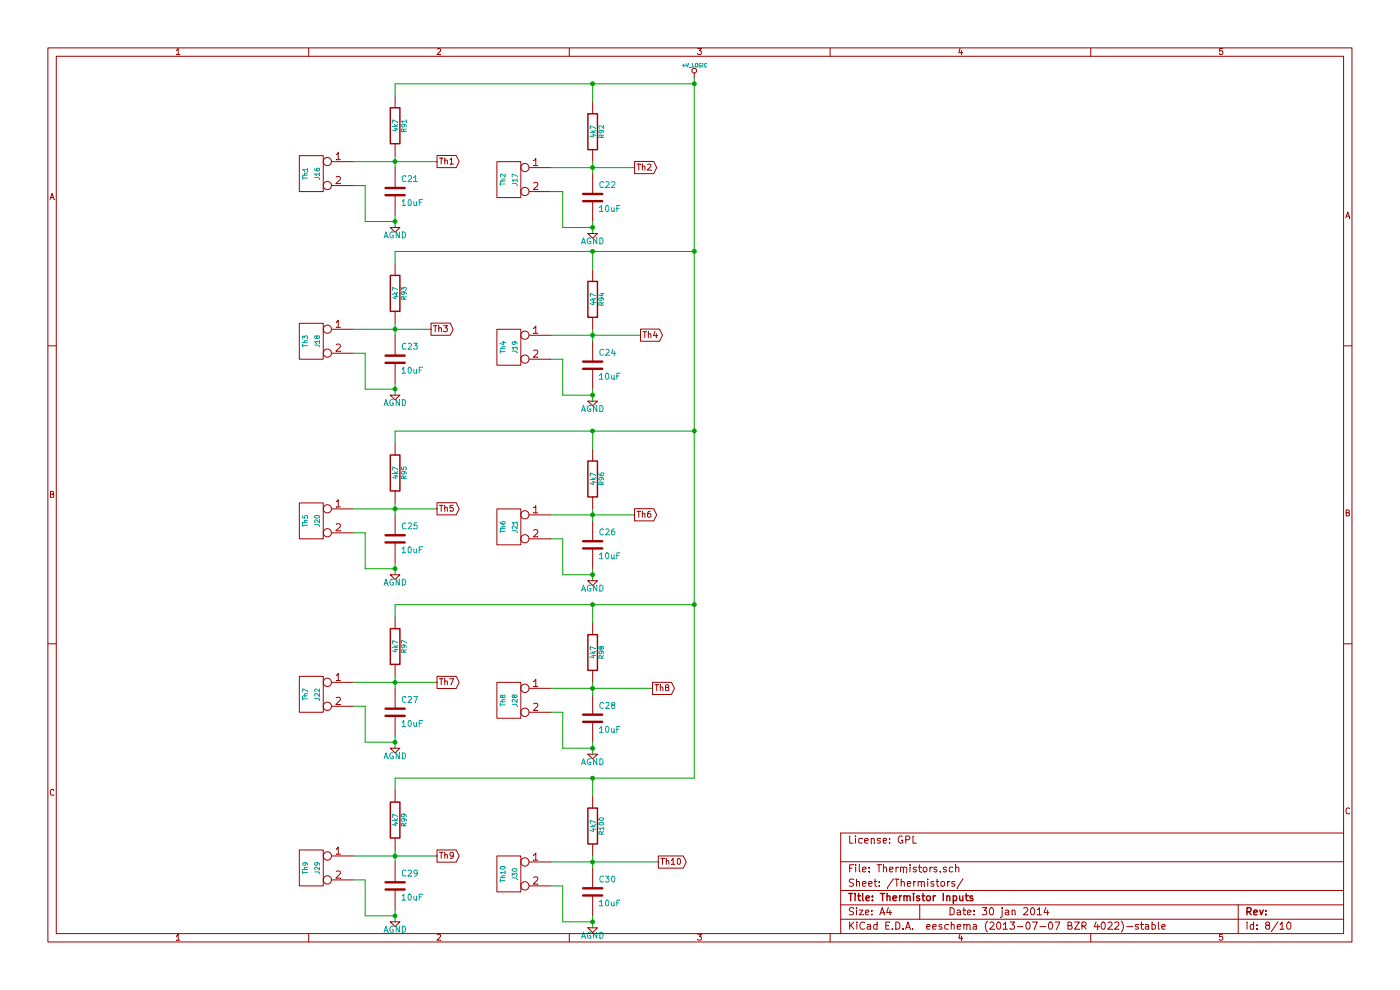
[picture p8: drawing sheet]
EESchema Schematic File Version 2
LIBS:power
LIBS:device
LIBS:transistors
LIBS:conn
LIBS:linear
LIBS:regul
LIBS:74xx
LIBS:cmos4000
LIBS:adc-dac
LIBS:memory
LIBS:xilinx
LIBS:special
LIBS:microcontrollers
LIBS:dsp
LIBS:microchip
LIBS:analog_switches
LIBS:motorola
LIBS:texas
LIBS:intel
LIBS:audio
LIBS:interface
LIBS:digital-audio
LIBS:philips
LIBS:display
LIBS:cypress
LIBS:siliconi
LIBS:opto
LIBS:atmel
LIBS:contrib
LIBS:valves
LIBS:decapede-parts
LIBS:RMC
LIBS:Decapede-cache
EELAYER 27 0
EELAYER END
$Descr A4 11693 8268
encoding utf-8
Sheet 8 10
Title "Thermistor Inputs"
Date "30 jan 2014"
Rev ""
Comp ""
Comment1 "License: GPL"
Comment2 ""
Comment3 ""
Comment4 ""
$EndDescr
$Comp
L CONN_2 J16
U 1 1
P 2600 1450
F 0 "J16" V 2550 1450 40  0000 C CNN
F 1 "Th1" V 2650 1450 40  0000 C CNN
F 2 "" H 2600 1450 60  0000 C CNN
F 3 "" H 2600 1450 60  0000 C CNN
	1    2600 1450
	-1   0    0    -1  
$EndComp
$Comp
L R R91
U 1 1
P 3300 1050
F 0 "R91" V 3380 1050 40  0000 C CNN
F 1 "4k7" V 3307 1051 40  0000 C CNN
F 2 "~" V 3230 1050 30  0000 C CNN
F 3 "~" H 3300 1050 30  0000 C CNN
	1    3300 1050
	1    0    0    -1  
$EndComp
$Comp
L C C21
U 1 1
P 3300 1600
F 0 "C21" H 3350 1700 50  0000 L CNN
F 1 "10uF" H 3350 1500 50  0000 L CNN
F 2 "~" H 3300 1600 60  0000 C CNN
F 3 "~" H 3300 1600 60  0000 C CNN
	1    3300 1600
	1    0    0    -1  
$EndComp
Wire Wire Line
	3300 1800 3300 1900
Wire Wire Line
	3300 1300 3300 1400
Wire Wire Line
	3300 700  3300 800 
Wire Wire Line
	2950 1350 3650 1350
Connection ~ 3300 1350
Wire Wire Line
	3300 1850 3050 1850
Wire Wire Line
	3050 1850 3050 1550
Wire Wire Line
	3050 1550 2950 1550
Connection ~ 3300 1850
$Comp
L CONN_2 J17
U 1 1
P 4250 1500
F 0 "J17" V 4200 1500 40  0000 C CNN
F 1 "Th2" V 4300 1500 40  0000 C CNN
F 2 "" H 4250 1500 60  0000 C CNN
F 3 "" H 4250 1500 60  0000 C CNN
	1    4250 1500
	-1   0    0    -1  
$EndComp
$Comp
L R R92
U 1 1
P 4950 1100
F 0 "R92" V 5030 1100 40  0000 C CNN
F 1 "4k7" V 4957 1101 40  0000 C CNN
F 2 "~" V 4880 1100 30  0000 C CNN
F 3 "~" H 4950 1100 30  0000 C CNN
	1    4950 1100
	1    0    0    -1  
$EndComp
$Comp
L C C22
U 1 1
P 4950 1650
F 0 "C22" H 5000 1750 50  0000 L CNN
F 1 "10uF" H 5000 1550 50  0000 L CNN
F 2 "~" H 4950 1650 60  0000 C CNN
F 3 "~" H 4950 1650 60  0000 C CNN
	1    4950 1650
	1    0    0    -1  
$EndComp
Wire Wire Line
	4950 1850 4950 1950
Wire Wire Line
	4950 1350 4950 1450
Wire Wire Line
	4950 700  4950 850 
Wire Wire Line
	4600 1400 5300 1400
Connection ~ 4950 1400
Wire Wire Line
	4950 1900 4700 1900
Wire Wire Line
	4700 1900 4700 1600
Wire Wire Line
	4700 1600 4600 1600
Connection ~ 4950 1900
$Comp
L CONN_2 J18
U 1 1
P 2600 2850
F 0 "J18" V 2550 2850 40  0000 C CNN
F 1 "Th3" V 2650 2850 40  0000 C CNN
F 2 "" H 2600 2850 60  0000 C CNN
F 3 "" H 2600 2850 60  0000 C CNN
	1    2600 2850
	-1   0    0    -1  
$EndComp
$Comp
L R R93
U 1 1
P 3300 2450
F 0 "R93" V 3380 2450 40  0000 C CNN
F 1 "4k7" V 3307 2451 40  0000 C CNN
F 2 "~" V 3230 2450 30  0000 C CNN
F 3 "~" H 3300 2450 30  0000 C CNN
	1    3300 2450
	1    0    0    -1  
$EndComp
$Comp
L C C23
U 1 1
P 3300 3000
F 0 "C23" H 3350 3100 50  0000 L CNN
F 1 "10uF" H 3350 2900 50  0000 L CNN
F 2 "~" H 3300 3000 60  0000 C CNN
F 3 "~" H 3300 3000 60  0000 C CNN
	1    3300 3000
	1    0    0    -1  
$EndComp
Wire Wire Line
	3300 3200 3300 3300
Wire Wire Line
	3300 2700 3300 2800
Wire Wire Line
	3300 2100 3300 2200
Wire Wire Line
	2950 2750 3600 2750
Connection ~ 3300 2750
Wire Wire Line
	3300 3250 3050 3250
Wire Wire Line
	3050 3250 3050 2950
Wire Wire Line
	3050 2950 2950 2950
Connection ~ 3300 3250
$Comp
L CONN_2 J19
U 1 1
P 4250 2900
F 0 "J19" V 4200 2900 40  0000 C CNN
F 1 "Th4" V 4300 2900 40  0000 C CNN
F 2 "" H 4250 2900 60  0000 C CNN
F 3 "" H 4250 2900 60  0000 C CNN
	1    4250 2900
	-1   0    0    -1  
$EndComp
$Comp
L R R94
U 1 1
P 4950 2500
F 0 "R94" V 5030 2500 40  0000 C CNN
F 1 "4k7" V 4957 2501 40  0000 C CNN
F 2 "~" V 4880 2500 30  0000 C CNN
F 3 "~" H 4950 2500 30  0000 C CNN
	1    4950 2500
	1    0    0    -1  
$EndComp
$Comp
L C C24
U 1 1
P 4950 3050
F 0 "C24" H 5000 3150 50  0000 L CNN
F 1 "10uF" H 5000 2950 50  0000 L CNN
F 2 "~" H 4950 3050 60  0000 C CNN
F 3 "~" H 4950 3050 60  0000 C CNN
	1    4950 3050
	1    0    0    -1  
$EndComp
Wire Wire Line
	4950 3250 4950 3350
Wire Wire Line
	4950 2750 4950 2850
Wire Wire Line
	4950 2100 4950 2250
Wire Wire Line
	4600 2800 5350 2800
Connection ~ 4950 2800
Wire Wire Line
	4950 3300 4700 3300
Wire Wire Line
	4700 3300 4700 3000
Wire Wire Line
	4700 3000 4600 3000
Connection ~ 4950 3300
$Comp
L CONN_2 J20
U 1 1
P 2600 4350
F 0 "J20" V 2550 4350 40  0000 C CNN
F 1 "Th5" V 2650 4350 40  0000 C CNN
F 2 "" H 2600 4350 60  0000 C CNN
F 3 "" H 2600 4350 60  0000 C CNN
	1    2600 4350
	-1   0    0    -1  
$EndComp
$Comp
L R R95
U 1 1
P 3300 3950
F 0 "R95" V 3380 3950 40  0000 C CNN
F 1 "4k7" V 3307 3951 40  0000 C CNN
F 2 "~" V 3230 3950 30  0000 C CNN
F 3 "~" H 3300 3950 30  0000 C CNN
	1    3300 3950
	1    0    0    -1  
$EndComp
$Comp
L C C25
U 1 1
P 3300 4500
F 0 "C25" H 3350 4600 50  0000 L CNN
F 1 "10uF" H 3350 4400 50  0000 L CNN
F 2 "~" H 3300 4500 60  0000 C CNN
F 3 "~" H 3300 4500 60  0000 C CNN
	1    3300 4500
	1    0    0    -1  
$EndComp
Wire Wire Line
	3300 4700 3300 4800
Wire Wire Line
	3300 4200 3300 4300
Wire Wire Line
	3300 3600 3300 3700
Wire Wire Line
	2950 4250 3650 4250
Connection ~ 3300 4250
Wire Wire Line
	3300 4750 3050 4750
Wire Wire Line
	3050 4750 3050 4450
Wire Wire Line
	3050 4450 2950 4450
Connection ~ 3300 4750
$Comp
L CONN_2 J21
U 1 1
P 4250 4400
F 0 "J21" V 4200 4400 40  0000 C CNN
F 1 "Th6" V 4300 4400 40  0000 C CNN
F 2 "" H 4250 4400 60  0000 C CNN
F 3 "" H 4250 4400 60  0000 C CNN
	1    4250 4400
	-1   0    0    -1  
$EndComp
$Comp
L R R96
U 1 1
P 4950 4000
F 0 "R96" V 5030 4000 40  0000 C CNN
F 1 "4k7" V 4957 4001 40  0000 C CNN
F 2 "~" V 4880 4000 30  0000 C CNN
F 3 "~" H 4950 4000 30  0000 C CNN
	1    4950 4000
	1    0    0    -1  
$EndComp
$Comp
L C C26
U 1 1
P 4950 4550
F 0 "C26" H 5000 4650 50  0000 L CNN
F 1 "10uF" H 5000 4450 50  0000 L CNN
F 2 "~" H 4950 4550 60  0000 C CNN
F 3 "~" H 4950 4550 60  0000 C CNN
	1    4950 4550
	1    0    0    -1  
$EndComp
Wire Wire Line
	4950 4750 4950 4850
Wire Wire Line
	4950 4250 4950 4350
Wire Wire Line
	4950 3600 4950 3750
Wire Wire Line
	4600 4300 5300 4300
Connection ~ 4950 4300
Wire Wire Line
	4950 4800 4700 4800
Wire Wire Line
	4700 4800 4700 4500
Wire Wire Line
	4700 4500 4600 4500
Connection ~ 4950 4800
$Comp
L CONN_2 J22
U 1 1
P 2600 5800
F 0 "J22" V 2550 5800 40  0000 C CNN
F 1 "Th7" V 2650 5800 40  0000 C CNN
F 2 "" H 2600 5800 60  0000 C CNN
F 3 "" H 2600 5800 60  0000 C CNN
	1    2600 5800
	-1   0    0    -1  
$EndComp
$Comp
L R R97
U 1 1
P 3300 5400
F 0 "R97" V 3380 5400 40  0000 C CNN
F 1 "4k7" V 3307 5401 40  0000 C CNN
F 2 "~" V 3230 5400 30  0000 C CNN
F 3 "~" H 3300 5400 30  0000 C CNN
	1    3300 5400
	1    0    0    -1  
$EndComp
$Comp
L C C27
U 1 1
P 3300 5950
F 0 "C27" H 3350 6050 50  0000 L CNN
F 1 "10uF" H 3350 5850 50  0000 L CNN
F 2 "~" H 3300 5950 60  0000 C CNN
F 3 "~" H 3300 5950 60  0000 C CNN
	1    3300 5950
	1    0    0    -1  
$EndComp
Wire Wire Line
	3300 6150 3300 6250
Wire Wire Line
	3300 5650 3300 5750
Wire Wire Line
	3300 5050 3300 5150
Wire Wire Line
	2950 5700 3650 5700
Connection ~ 3300 5700
Wire Wire Line
	3300 6200 3050 6200
Wire Wire Line
	3050 6200 3050 5900
Wire Wire Line
	3050 5900 2950 5900
Connection ~ 3300 6200
$Comp
L CONN_2 J28
U 1 1
P 4250 5850
F 0 "J28" V 4200 5850 40  0000 C CNN
F 1 "Th8" V 4300 5850 40  0000 C CNN
F 2 "" H 4250 5850 60  0000 C CNN
F 3 "" H 4250 5850 60  0000 C CNN
	1    4250 5850
	-1   0    0    -1  
$EndComp
$Comp
L R R98
U 1 1
P 4950 5450
F 0 "R98" V 5030 5450 40  0000 C CNN
F 1 "4k7" V 4957 5451 40  0000 C CNN
F 2 "~" V 4880 5450 30  0000 C CNN
F 3 "~" H 4950 5450 30  0000 C CNN
	1    4950 5450
	1    0    0    -1  
$EndComp
$Comp
L C C28
U 1 1
P 4950 6000
F 0 "C28" H 5000 6100 50  0000 L CNN
F 1 "10uF" H 5000 5900 50  0000 L CNN
F 2 "~" H 4950 6000 60  0000 C CNN
F 3 "~" H 4950 6000 60  0000 C CNN
	1    4950 6000
	1    0    0    -1  
$EndComp
Wire Wire Line
	4950 6200 4950 6300
Wire Wire Line
	4950 5700 4950 5800
Wire Wire Line
	4950 5050 4950 5200
Wire Wire Line
	4600 5750 5450 5750
Connection ~ 4950 5750
Wire Wire Line
	4950 6250 4700 6250
Wire Wire Line
	4700 6250 4700 5950
Wire Wire Line
	4700 5950 4600 5950
Connection ~ 4950 6250
$Comp
L CONN_2 J29
U 1 1
P 2600 7250
F 0 "J29" V 2550 7250 40  0000 C CNN
F 1 "Th9" V 2650 7250 40  0000 C CNN
F 2 "" H 2600 7250 60  0000 C CNN
F 3 "" H 2600 7250 60  0000 C CNN
	1    2600 7250
	-1   0    0    -1  
$EndComp
$Comp
L R R99
U 1 1
P 3300 6850
F 0 "R99" V 3380 6850 40  0000 C CNN
F 1 "4k7" V 3307 6851 40  0000 C CNN
F 2 "~" V 3230 6850 30  0000 C CNN
F 3 "~" H 3300 6850 30  0000 C CNN
	1    3300 6850
	1    0    0    -1  
$EndComp
$Comp
L C C29
U 1 1
P 3300 7400
F 0 "C29" H 3350 7500 50  0000 L CNN
F 1 "10uF" H 3350 7300 50  0000 L CNN
F 2 "~" H 3300 7400 60  0000 C CNN
F 3 "~" H 3300 7400 60  0000 C CNN
	1    3300 7400
	1    0    0    -1  
$EndComp
Wire Wire Line
	3300 7600 3300 7700
Wire Wire Line
	3300 7100 3300 7200
Wire Wire Line
	3300 6500 3300 6600
Wire Wire Line
	2950 7150 3650 7150
Connection ~ 3300 7150
Wire Wire Line
	3300 7650 3050 7650
Wire Wire Line
	3050 7650 3050 7350
Wire Wire Line
	3050 7350 2950 7350
Connection ~ 3300 7650
$Comp
L CONN_2 J30
U 1 1
P 4250 7300
F 0 "J30" V 4200 7300 40  0000 C CNN
F 1 "Th10" V 4300 7300 40  0000 C CNN
F 2 "" H 4250 7300 60  0000 C CNN
F 3 "" H 4250 7300 60  0000 C CNN
	1    4250 7300
	-1   0    0    -1  
$EndComp
$Comp
L R R100
U 1 1
P 4950 6900
F 0 "R100" V 5030 6900 40  0000 C CNN
F 1 "4k7" V 4957 6901 40  0000 C CNN
F 2 "~" V 4880 6900 30  0000 C CNN
F 3 "~" H 4950 6900 30  0000 C CNN
	1    4950 6900
	1    0    0    -1  
$EndComp
$Comp
L C C30
U 1 1
P 4950 7450
F 0 "C30" H 5000 7550 50  0000 L CNN
F 1 "10uF" H 5000 7350 50  0000 L CNN
F 2 "~" H 4950 7450 60  0000 C CNN
F 3 "~" H 4950 7450 60  0000 C CNN
	1    4950 7450
	1    0    0    -1  
$EndComp
Wire Wire Line
	4950 7650 4950 7750
Wire Wire Line
	4950 7150 4950 7250
Wire Wire Line
	4950 6500 4950 6650
Wire Wire Line
	4600 7200 5500 7200
Connection ~ 4950 7200
Wire Wire Line
	4950 7700 4700 7700
Wire Wire Line
	4700 7700 4700 7400
Wire Wire Line
	4700 7400 4600 7400
Connection ~ 4950 7700
Text GLabel 3650 1350 2    50   Output ~ 0
Th1
Text GLabel 5300 1400 2    50   Output ~ 0
Th2
Text GLabel 3600 2750 2    50   Output ~ 0
Th3
Text GLabel 5350 2800 2    50   Output ~ 0
Th4
Text GLabel 3650 4250 2    50   Output ~ 0
Th5
Text GLabel 5300 4300 2    50   Output ~ 0
Th6
Text GLabel 3650 5700 2    50   Output ~ 0
Th7
Text GLabel 3650 7150 2    50   Output ~ 0
Th9
Text GLabel 5500 7200 2    50   Output ~ 0
Th10
Text GLabel 5450 5750 2    50   Output ~ 0
Th8
Wire Wire Line
	3300 700  5800 700 
Connection ~ 4950 700 
Wire Wire Line
	5800 2100 3300 2100
Wire Wire Line
	5800 6500 5800 650 
Connection ~ 4950 2100
Connection ~ 5800 700 
Wire Wire Line
	3300 3600 5800 3600
Connection ~ 5800 2100
Wire Wire Line
	3300 5050 5800 5050
Connection ~ 5800 3600
Connection ~ 4950 3600
Connection ~ 4950 5050
Wire Wire Line
	3300 6500 5800 6500
Connection ~ 5800 5050
Connection ~ 4950 6500
$Comp
L +V_LOGIC #PWR0159
U 1 1
P 5800 650
F 0 "#PWR0159" H 5800 620 30  0001 C CNN
F 1 "+V_LOGIC" H 5800 750 30  0000 C CNN
F 2 "~" H 5800 650 60  0000 C CNN
F 3 "~" H 5800 650 60  0000 C CNN
	1    5800 650 
	1    0    0    -1  
$EndComp
$Comp
L AGND #PWR0160
U 1 1
P 3300 1900
F 0 "#PWR0160" H 3300 1900 40  0001 C CNN
F 1 "AGND" H 3300 1830 50  0000 C CNN
F 2 "" H 3300 1900 60  0000 C CNN
F 3 "" H 3300 1900 60  0000 C CNN
	1    3300 1900
	1    0    0    -1  
$EndComp
$Comp
L AGND #PWR0161
U 1 1
P 4950 1950
F 0 "#PWR0161" H 4950 1950 40  0001 C CNN
F 1 "AGND" H 4950 1880 50  0000 C CNN
F 2 "" H 4950 1950 60  0000 C CNN
F 3 "" H 4950 1950 60  0000 C CNN
	1    4950 1950
	1    0    0    -1  
$EndComp
$Comp
L AGND #PWR0162
U 1 1
P 3300 3300
F 0 "#PWR0162" H 3300 3300 40  0001 C CNN
F 1 "AGND" H 3300 3230 50  0000 C CNN
F 2 "" H 3300 3300 60  0000 C CNN
F 3 "" H 3300 3300 60  0000 C CNN
	1    3300 3300
	1    0    0    -1  
$EndComp
$Comp
L AGND #PWR0163
U 1 1
P 4950 3350
F 0 "#PWR0163" H 4950 3350 40  0001 C CNN
F 1 "AGND" H 4950 3280 50  0000 C CNN
F 2 "" H 4950 3350 60  0000 C CNN
F 3 "" H 4950 3350 60  0000 C CNN
	1    4950 3350
	1    0    0    -1  
$EndComp
$Comp
L AGND #PWR0164
U 1 1
P 3300 4800
F 0 "#PWR0164" H 3300 4800 40  0001 C CNN
F 1 "AGND" H 3300 4730 50  0000 C CNN
F 2 "" H 3300 4800 60  0000 C CNN
F 3 "" H 3300 4800 60  0000 C CNN
	1    3300 4800
	1    0    0    -1  
$EndComp
$Comp
L AGND #PWR0165
U 1 1
P 4950 4850
F 0 "#PWR0165" H 4950 4850 40  0001 C CNN
F 1 "AGND" H 4950 4780 50  0000 C CNN
F 2 "" H 4950 4850 60  0000 C CNN
F 3 "" H 4950 4850 60  0000 C CNN
	1    4950 4850
	1    0    0    -1  
$EndComp
$Comp
L AGND #PWR0166
U 1 1
P 4950 6300
F 0 "#PWR0166" H 4950 6300 40  0001 C CNN
F 1 "AGND" H 4950 6230 50  0000 C CNN
F 2 "" H 4950 6300 60  0000 C CNN
F 3 "" H 4950 6300 60  0000 C CNN
	1    4950 6300
	1    0    0    -1  
$EndComp
$Comp
L AGND #PWR0167
U 1 1
P 3300 6250
F 0 "#PWR0167" H 3300 6250 40  0001 C CNN
F 1 "AGND" H 3300 6180 50  0000 C CNN
F 2 "" H 3300 6250 60  0000 C CNN
F 3 "" H 3300 6250 60  0000 C CNN
	1    3300 6250
	1    0    0    -1  
$EndComp
$Comp
L AGND #PWR0168
U 1 1
P 3300 7700
F 0 "#PWR0168" H 3300 7700 40  0001 C CNN
F 1 "AGND" H 3300 7630 50  0000 C CNN
F 2 "" H 3300 7700 60  0000 C CNN
F 3 "" H 3300 7700 60  0000 C CNN
	1    3300 7700
	1    0    0    -1  
$EndComp
$Comp
L AGND #PWR0169
U 1 1
P 4950 7750
F 0 "#PWR0169" H 4950 7750 40  0001 C CNN
F 1 "AGND" H 4950 7680 50  0000 C CNN
F 2 "" H 4950 7750 60  0000 C CNN
F 3 "" H 4950 7750 60  0000 C CNN
	1    4950 7750
	1    0    0    -1  
$EndComp
$EndSCHEMATC
